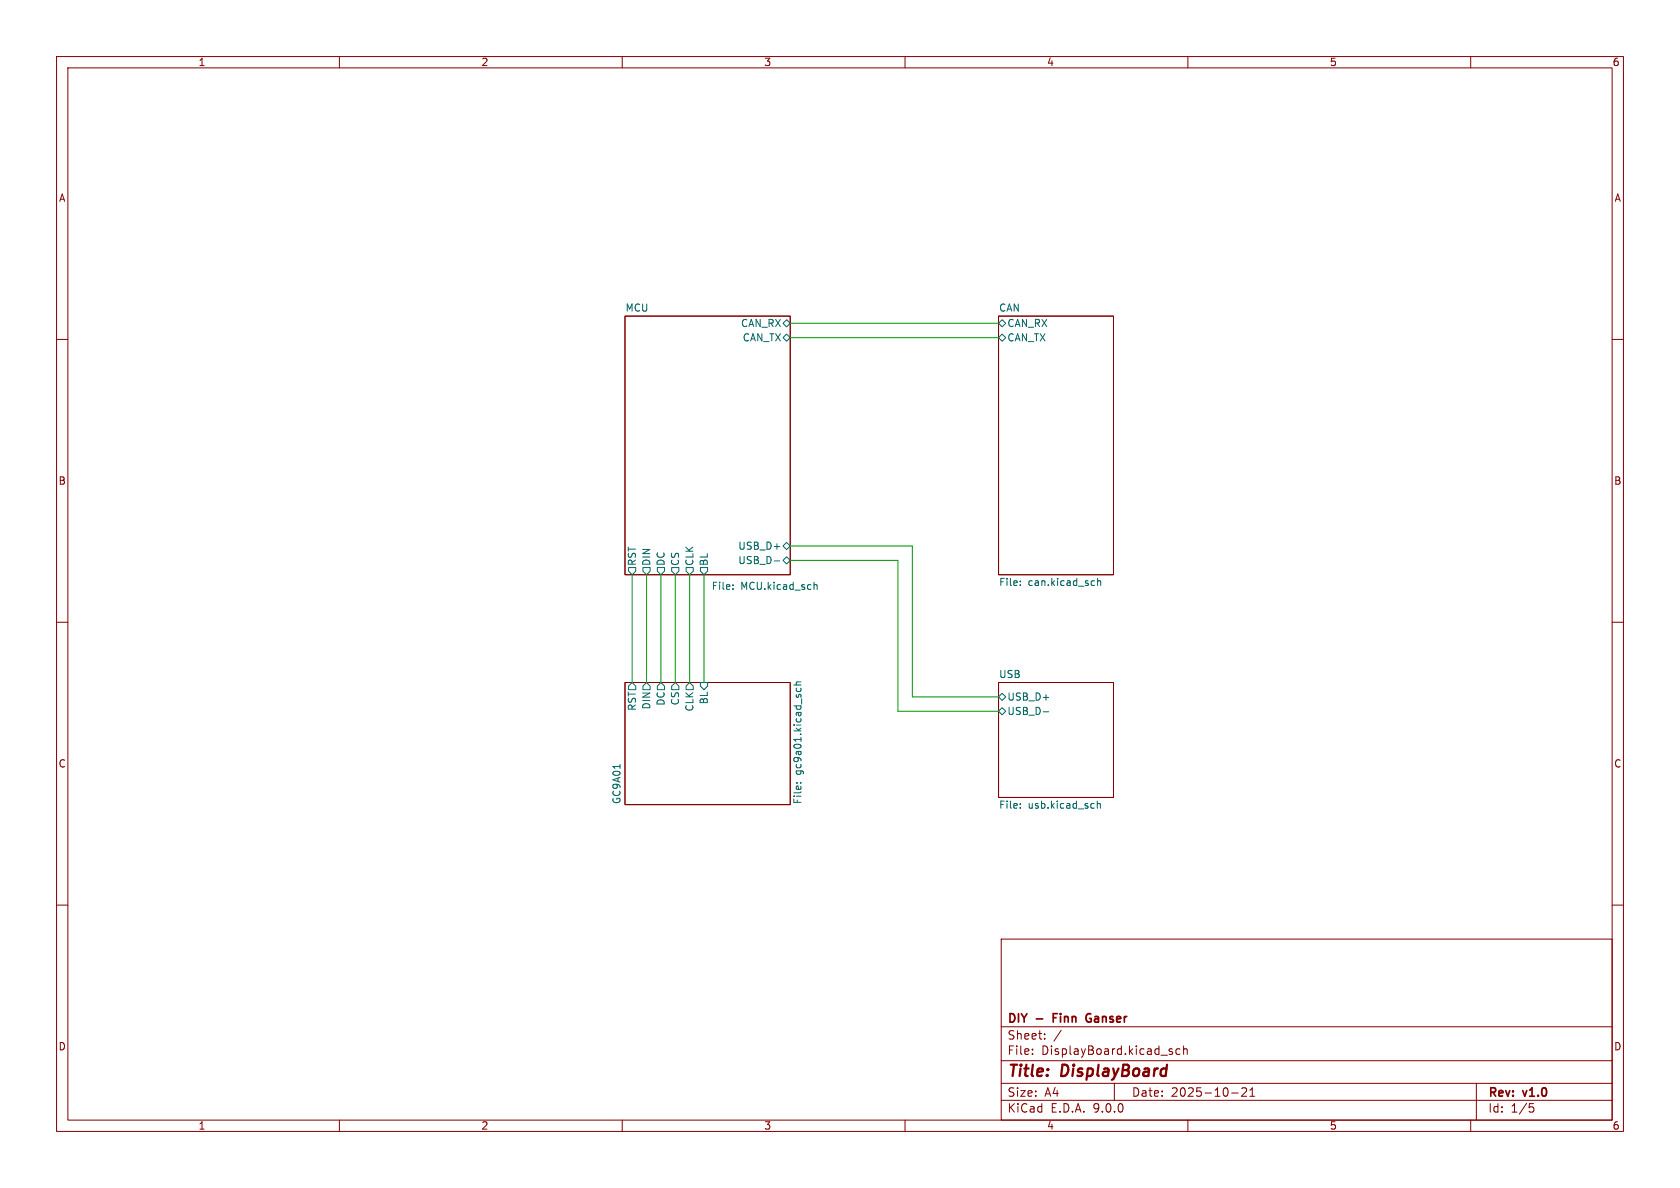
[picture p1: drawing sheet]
<svg xmlns="http://www.w3.org/2000/svg" width="297mm" height="210mm" viewBox="0 0 297 210" stroke-linecap="round" stroke-linejoin="round" font-family="sans-serif">
<g fill="none" stroke="#840000" stroke-width=".18">
<path d="M10 10h277v190h-277zM12 12h273v186h-273zM60 10v2M110 10v2M160 10v2M210 10v2M260 10v2M110.5 55.9h29.2v45.7h-29.2zM176.5 55.9h20.3v45.7h-20.3zM10 60h2M285 60h2M10 110h2"/>
<path d="M285 110h2M110.5 120.7h29.2v21.5h-29.2zM176.5 120.7h20.3v20.3h-20.3zM10 160h2M177 166h108v32h-108zM285 160h2M60 198v2M110 198v2M160 198v2M177 194.5h108M177 191.5h108M177 187.5h108"/>
<path d="M177 181.5h108M182.5 186.3v.1M182.5 185.5v.1M184.7 183.6v.1M184.7 182.8v.1M187.6 182.1l-1.3 2M197 191.5v3M206.9 185.9l.3 .1 .1 .2-.2 .2h-.3M206.9 185.4l.3 .1M208.6 185.5l-.4-.1-.3 .3v.4l.1 .2h.6M209.2 185.5l.3-.1 .3 .1 .1 .9M209.2 184.9v1.5"/>
<path d="M210 198v2M217.7 193.2h1.2M219.5 192.4l.6-.1 .2 .1 .1 .3-.9 1.1h.9M221 193.8h.8M221 192.7l.4-.4v1.5M260 198v2M261 191.5v6.5M270.4 195.1h.7M270.5 195.7h.4l.3 .3-.2 .5-.5 .1"/>
</g>
<path d="M186.2 179.9h.5M186.9 179.2h-.7v1.5M192.7 179.2a.75 .75 0 0 0-.7 .7 .75 .75 0 0 0 .6 .8l.2-.1M192.6 180h.3" fill="none" stroke="#840000" stroke-width=".3"/>
<g fill="none" stroke="#006464" stroke-width=".18">
<path d="M138.4 57.2l.7-.7 .6 .7-.6 .6zM138.4 59.7l.7-.6 .6 .6-.6 .6zM176.5 57.2l.7-.7 .6 .7-.6 .6zM176.5 59.7l.7-.6 .6 .6-.6 .6zM136.9 99.2h.9M138.4 96.5l.7-.6 .6 .6-.6 .7zM138.4 99.1l.7-.7 .6 .7-.6 .6zM111.1 100.3h1.3v.7l-.6 .6-.7-.6zM113.7 100.3h1.2v.7l-.6 .6-.6-.6zM116.2 100.3h1.3v.7l-.7 .6-.6-.6zM118.7 100.3h1.3v.7l-.6 .6-.7-.6zM121.3 100.3h1.3v.7l-.7 .6-.6-.6z"/>
<path d="M123.8 100.3h1.3v.7l-.6 .6-.7-.6zM129.6 104.1v.1M129.6 103.4v.1M143.9 102.9v1.3M143.9 103.5l.2-.2 .3 .1 .1 .8M180.4 102.7v.1M180.4 103.4v.1M193.4 102.7h.1M193.5 103.4l-.1 .1M194 102.2v1.3M194 102.8l.2-.1h.3l.1 .8M109.6 135.1v.8"/>
<path d="M111.8 120.7l.6 .6v.6h-1.3v-.6zM113.7 121.3l.6-.6 .6 .6v.6h-1.2zM116.8 120.7l.7 .6v.6h-1.3v-.6zM119.4 120.7l.6 .6v.6h-1.3v-.6zM121.9 120.7l.7 .6v.6h-1.3v-.6zM123.8 120.7h1.3v.6l-.6 .6-.7-.6zM140.3 121.1h1.3M140.8 138.4h.1M140.8 121.6v.4l.2 .2 .5-.1v-.5M141.5 138.4h.1M141.6 120.5l-.8 .1v.3l.1 .2M176.5 123.2l.7-.6 .6 .6-.6 .6z"/>
<path d="M176.5 125.7l.7-.6 .6 .6-.6 .7zM184.4 125.8h1M180.4 142.8v.1M180.4 142.1v.1M194 141.6v1.3M194 142.2l.2-.2 .3 .1v.8"/>
</g>
<path d="M139.7 59.7h36.8M139.7 57.2h36.8M139.7 96.5h21.6v26.7h15.2M139.7 99.1h19v26.6h17.8M111.8 101.6v19.1M114.3 101.6v19.1M116.8 101.6v19.1M119.4 101.6v19.1M121.9 101.6v19.1M124.5 101.6v19.1" fill="none" stroke="#009600" stroke-width=".18"/>
<g font-size="2.8" fill="#840000">
<text x="178" y="190.9">Title:</text>
<text x="187.7" y="190.9">DisplayBoard</text>
</g>
<g font-size="2.1" fill="#840000">
<text x="178" y="184">Sheet:</text>
<text x="178" y="181.2">DIY</text>
<text x="183.2" y="181.2">-</text>
<text x="186.8" y="181.2">Finn</text>
<text x="193.3" y="181.2">Ganser</text>
<text x="178" y="186.7">File:</text>
<text x="184.1" y="186.7">DisplayBoard.kicad_sch</text>
<text x="178" y="196.9">KiCad</text>
<text x="178" y="194.1">Size:</text>
<text x="184.7" y="194.1">A4</text>
<text x="185.7" y="196.9">E.D.A.</text>
<text x="193.3" y="196.9">9.0.0</text>
<text x="200" y="194.1">Date:</text>
<text x="207" y="194.1">2025-10-21</text>
<text x="263" y="194.3">Rev:</text>
<text x="263" y="196.9">Id:</text>
<text x="267.1" y="196.9">1/5</text>
<text x="269.4" y="194.3">v1.0</text>
</g>
<g font-size="1.8" fill="#840000">
<text x="35" y="11.9">1</text>
<text x="85" y="11.9">2</text>
<text x="135" y="11.9">3</text>
<text x="185" y="11.9">4</text>
<text x="235" y="11.9">5</text>
<text x="285" y="11.9">6</text>
<text x="10.3" y="35.9">A</text>
<text x="285.3" y="35.9">A</text>
<text x="10.3" y="85.9">B</text>
<text x="285.3" y="85.9">B</text>
<text x="10.3" y="135.9">C</text>
<text x="285.3" y="135.9">C</text>
<text x="10.3" y="185.9">D</text>
<text x="285.3" y="185.9">D</text>
<text x="35" y="199.9">1</text>
<text x="85" y="199.9">2</text>
<text x="135" y="199.9">3</text>
<text x="185" y="199.9">4</text>
<text x="235" y="199.9">5</text>
<text x="285" y="199.9">6</text>
</g>
<g font-size="1.8" fill="#006464">
<text x="110.5" y="55.2">MCU</text>
<text x="130.9" y="58">CAN_RX</text>
<text x="176.5" y="55.2">CAN</text>
<text x="178" y="58">CAN_RX</text>
<text x="131.2" y="60.6">CAN_TX</text>
<text x="178" y="60.6">CAN_TX</text>
<text x="112.6" y="100.1" transform="rotate(-90 112.6 100.1)">RST</text>
<text x="115.2" y="100.1" transform="rotate(-90 115.2 100.1)">DIN</text>
<text x="117.7" y="100.1" transform="rotate(-90 117.7 100.1)">DC</text>
<text x="120.2" y="100.1" transform="rotate(-90 120.2 100.1)">CS</text>
<text x="122.8" y="100.1" transform="rotate(-90 122.8 100.1)">CLK</text>
<text x="125.3" y="100.1" transform="rotate(-90 125.3 100.1)">BL</text>
<text x="130.4" y="97.4">USB_D+</text>
<text x="130.4" y="99.9">USB_D-</text>
<text x="125.7" y="104.6">File:</text>
<text x="131" y="104.6">MCU.kicad_sch</text>
<text x="176.5" y="103.9">File:</text>
<text x="181.8" y="103.9">can.kicad_sch</text>
<text x="176.5" y="119.9">USB</text>
<text x="112.6" y="125.8" transform="rotate(-90 112.6 125.8)">RST</text>
<text x="115.2" y="125.5" transform="rotate(-90 115.2 125.5)">DIN</text>
<text x="117.7" y="124.9" transform="rotate(-90 117.7 124.9)">DC</text>
<text x="120.2" y="124.8" transform="rotate(-90 120.2 124.8)">CS</text>
<text x="122.8" y="125.9" transform="rotate(-90 122.8 125.9)">CLK</text>
<text x="125.3" y="124.6" transform="rotate(-90 125.3 124.6)">BL</text>
<text x="178" y="124.1">USB_D+</text>
<text x="178" y="126.6">USB_D-</text>
<text x="142" y="137" transform="rotate(-90 142 137)">gc9a01.kicad_sch</text>
<text x="109.8" y="142.2" transform="rotate(-90 109.8 142.2)">GC9A01</text>
<text x="142" y="142.2" transform="rotate(-90 142 142.2)">File:</text>
<text x="176.5" y="143.3">File:</text>
<text x="181.8" y="143.3">usb.kicad_sch</text>
</g>
</svg>
